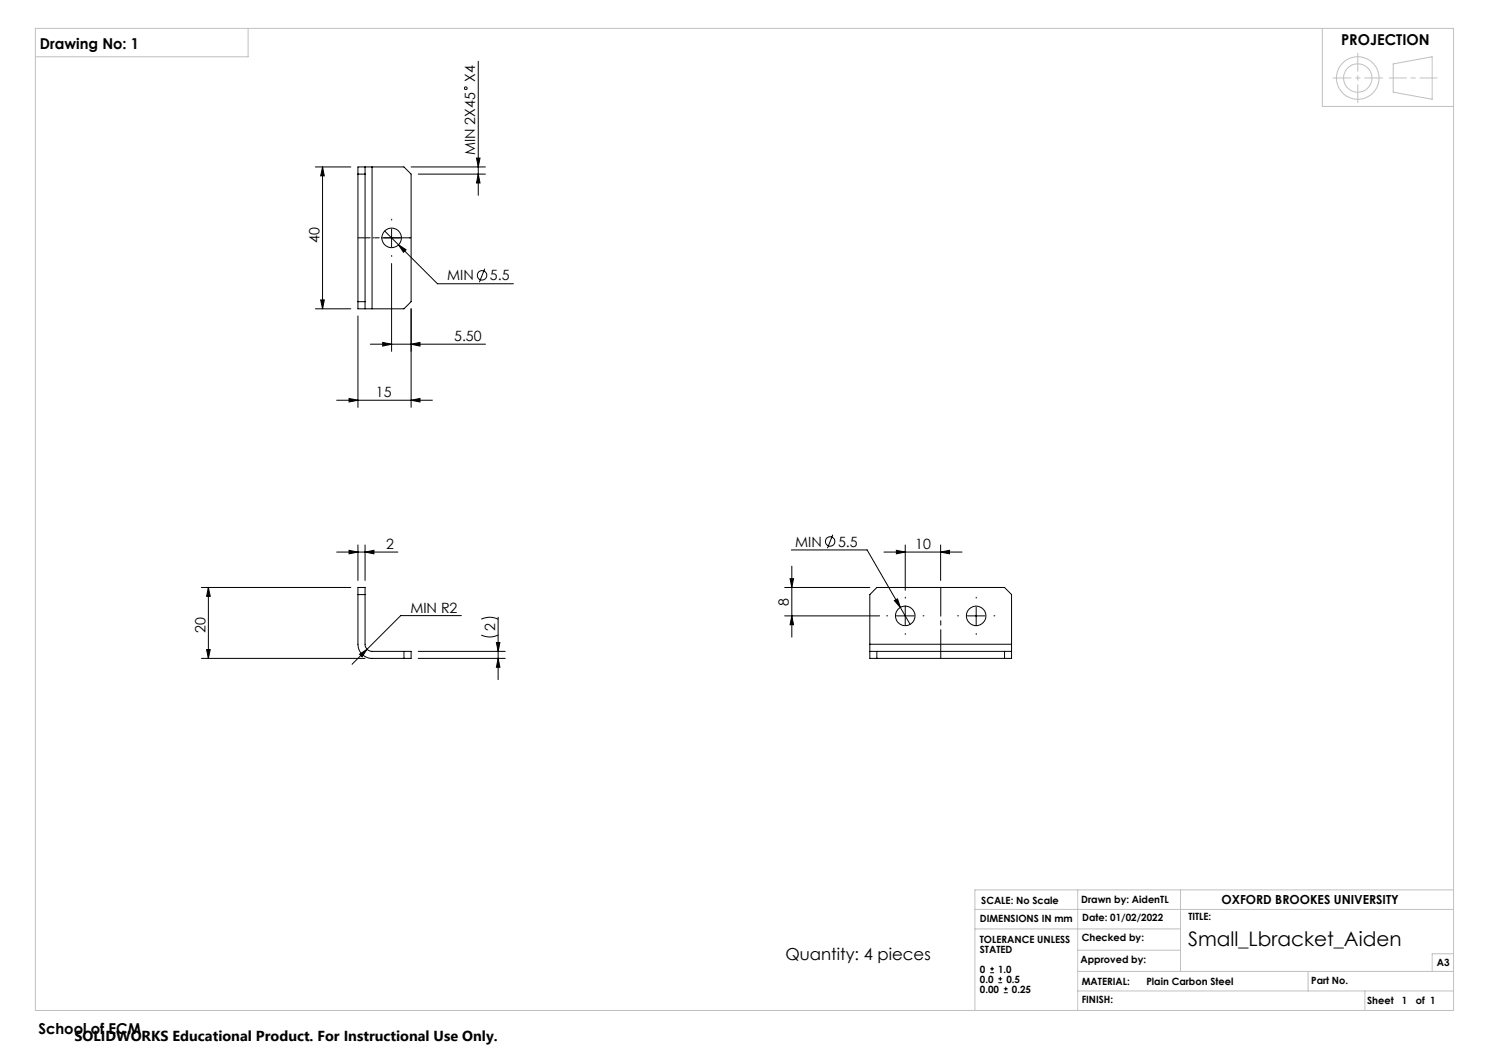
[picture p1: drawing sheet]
<svg xmlns="http://www.w3.org/2000/svg" width="420mm" height="297mm" viewBox="0 0 420 297" stroke-linecap="round" stroke-linejoin="round" font-family="sans-serif">
<g fill="none" stroke="#000" stroke-width=".28">
<path d="M134.9 17.3v37.8M89 47.1h10M91 47.1l.5 2.5h-1zM91 47.1v40M101 49.1h2M103 47.1h2M103 47.1h-2v40h2M103 47.1v40M105 47.1h8.9l2.1 2v36l-2.1 2h-8.9M105 47.1v40M116 47.1h20.9M118 49.1h18.9"/>
<path d="M134.4 44.6h1l-.5 2.5zM134.9 49.1l.5 2.5h-1zM107.9 67.1h5.1M108.5 65.2l14.9 14.8h21.4M110.5 74.3v24.8M110.5 64.6v5M112.4 69l2.1 1.4-.7 .8zM136.7 75.8l-1.5 3.8M89 87.1h10M90.5 84.6h1l-.5 2.5zM101 85.1h2M101 89.1v25.8"/>
<path d="M103 87.1h2M104.5 97.1h32.4M107.9 96.6l2.6 .5-2.6 .5zM116 97.1l2.5-.5v1zM116 87.1v27.8M95 112.9h27M98.5 112.4l2.5 .5-2.5 .5zM116 112.9l2.5-.5v1zM95 155.7h17.2M98.5 155.2l2.5 .5-2.5 .5zM101 153.7v10M103 155.7l2.5-.5v1z"/>
<path d="M103 153.7v10M223.2 155.1h21.4l12.1 21M223.3 159.7v20M234.9 150.8l-1.5 3.8M249.3 155.7h22.1M252.8 155.2l2.5 .5-2.5 .5zM255.3 153.7v12.8M265.3 155.7l2.5-.5v1zM265.3 153.7v10M56.8 165.7h42.2M58.8 165.7v20M58.8 165.7l.5 2.5h-1z"/>
<path d="M101 165.7h2v16a1.99 1.99 0 0 0 2 2h11v2h-11a4 4 0 0 1-4-4zM101 167.7h2M130.1 173.6h-17.1l-13.7 13.8M135.7 179.1l2.3 .6 1-.1 1.5-.5M135.7 174.7l2.3-.6 1.6 .2 .9 .4M140.5 174.1v17.6M221.3 173.7h26.8M221.3 165.7h24.1M222.8 163.2h1l-.5 2.5zM223.3 173.7l.5 2.5h-1zM252.3 169.4l.9-.5 .8 2.4zM252.8 173.7h5"/>
<path d="M255.3 171.2v5M272.8 173.7h5M275.3 171.2v5M56.8 185.7h46.2M58.3 183.2h1l-.5 2.5zM101.4 184.5l2.1-1.4-1.4 2.1zM113.9 183.7v2M118 185.7h24.5M118 183.7h24.5M140 181.2h1l-.5 2.5zM140.5 185.7l.5 2.5h-1zM245.4 181.7v2"/>
<path d="M245.4 181.7v-14l1.9-2h36.1l1.9 2v14M245.4 183.7v2h39.9v-2M245.4 183.7h39.9M245.4 181.7h39.9M247.3 183.7v2M283.4 183.7v2M285.3 181.7v2M279.3 274.4h1.1M279.3 273.3h1.1M279.8 272.7v1.1M281.6 277.2h1.1M281.6 276.1h1.1"/>
<path d="M282.2 275.5v1.1M283.1 280h1.2M283.1 278.9h1.2M283.7 278.3v1.1"/>
<circle cx="131.4" cy="24.9" r=".38"/>
<circle cx="110.5" cy="67.1" r="2.76"/>
<circle cx="136" cy="77.7" r="1.33"/>
<circle cx="234.2" cy="152.7" r="1.32"/>
<circle cx="255.3" cy="173.7" r="2.76"/>
<circle cx="275.3" cy="173.7" r="2.76"/>
</g>
<g fill="none" stroke="#c0c0c0" stroke-width=".28">
<path d="M10 8h400v277h-400zM70 8v8h-60M373 8v22h37M393 18l11-2v12l-11-2zM275 256.5h135M304 251v34M333 251v23M410 251h-135v34M275 262h58M304 274h106M304 279.5h106M304 268h29"/>
<path d="M369 274v5.5M385 279.5v5.5M410 269h-6v5"/>
<circle cx="383" cy="22" r="6"/>
<circle cx="383" cy="22" r="4"/>
</g>
<path d="M265.4 185.7v-20" fill="none" stroke="#000" stroke-width=".28" stroke-dasharray="15.2 1.3 1.3 1.3" stroke-dashoffset="7.1"/>
<path d="M105.5 67.1h-.3M110.5 62.1v-.3M110.5 72.1v.2M115.5 67.1h.2M250.4 173.7h-.3M255.4 168.7v-.3M255.4 178.7v.2M260.4 173.7h.2M270.4 173.7h-.3M275.4 168.7v-.3M275.4 178.7v.2M280.4 173.7h.2" fill="none" stroke="#000" stroke-width=".28" stroke-dasharray="15.2 1.3 1.3 1.3"/>
<path d="M116 67.1h-15" fill="none" stroke="#000" stroke-width=".28" stroke-dasharray="15.2 1.3 1.3 1.3" stroke-dashoffset="7.5"/>
<path d="M383 15v14M390 22h-14" fill="none" stroke="#c0c0c0" stroke-width=".28" stroke-dasharray="15.2 1.3 1.3 1.3" stroke-dashoffset="10.1"/>
<path d="M391.8 22h13.6" fill="none" stroke="#c0c0c0" stroke-width=".28" stroke-dasharray="15.2 1.3 1.3 1.3" stroke-dashoffset="10.4"/>
<g fill="#000">
<path d="M90.5 84.6h1l-.5 2.5zM91 47.1l.5 2.5h-1zM134.9 49.1l.5 2.5h-1zM134.4 44.6h1l-.5 2.5z"/>
<path d="M116 112.9l2.5-.5v1zM98.5 112.4l2.5 .5-2.5 .5z"/>
<path d="M252.8 155.2l2.5 .5-2.5 .5zM265.3 155.7l2.5-.5v1z"/>
<path d="M58.8 165.7l.5 2.5h-1zM58.3 183.2h1l-.5 2.5zM140 181.2h1l-.5 2.5zM140.5 185.7l.5 2.5h-1zM222.8 163.2h1l-.5 2.5zM223.3 173.7l.5 2.5h-1z"/>
<path d="M101.4 184.5l.7 .7 1.4-2.1zM98.5 155.2l2.5 .5-2.5 .5zM103 155.7l2.5-.5v1zM252.3 169.4l1.7 1.9-.8-2.4zM107.9 96.6l2.6 .5-2.6 .5zM116 97.1l2.5-.5v1zM112.4 69l1.4 2.2 .7-.8z"/>
</g>
<text font-size="5.6" x="335.1" y="266.7">Small_Lbracket_Aiden</text>
<text font-size="4.7" x="221.5" y="270.8">Quantity: 4 pieces</text>
<g font-size="4.2">
<text x="11.3" y="13.8">Drawing No: 1</text>
<text x="378.3" y="12.6">PROJECTION</text>
<text x="10.8" y="291.6">School of ECM</text>
</g>
<text font-size="4.1" x="21" y="293.7">SOLIDWORKS Educational Product. For Instructional Use Only.</text>
<g font-size="4">
<text x="134" y="23" transform="rotate(-90 134 23)">X4</text>
<text x="134" y="43.8" transform="rotate(-90 134 43.8)">MIN 2X45</text>
<text x="90.1" y="68.5" transform="rotate(-90 90.1 68.5)">40</text>
<text x="126.1" y="79.1">MIN</text>
<text x="138.2" y="79.1">5.5</text>
<text x="128.1" y="96.2">5.50</text>
<text x="106" y="112">15</text>
<text x="108.9" y="154.8">2</text>
<text x="224.3" y="154.2">MIN</text>
<text x="236.4" y="154.2">5.5</text>
<text x="258.2" y="154.8">10</text>
<text x="115.7" y="172.8">MIN R2</text>
<text x="222.5" y="170.9" transform="rotate(-90 222.5 170.9)">8</text>
<text x="57.9" y="178.5" transform="rotate(-90 57.9 178.5)">20</text>
<text x="139.7" y="178" transform="rotate(-90 139.7 178)">2</text>
</g>
<text font-size="3.5" x="344.5" y="255.1">OXFORD BROOKES UNIVERSITY</text>
<g font-size="2.8">
<text x="276.8" y="254.9">SCALE: No Scale</text>
<text x="305" y="254.7">Drawn by: AidenTL</text>
<text x="276.4" y="259.9">DIMENSIONS IN mm</text>
<text x="305.3" y="259.8">Date: 01/02/2022</text>
<text x="335.2" y="259.6">TITLE:</text>
<text x="276.4" y="265.9">TOLERANCE UNLESS</text>
<text x="276.4" y="268.7">STATED</text>
<text x="305.1" y="265.5">Checked by:</text>
<text x="276.4" y="274.3">0</text>
<text x="281.6" y="274.3">1.0</text>
<text x="304.8" y="271.7">Approved by:</text>
<text x="405.3" y="272.6">A3</text>
<text x="276.4" y="280">0.00</text>
<text x="276.4" y="277.1">0.0</text>
<text x="283.9" y="277.1">0.5</text>
<text x="285.4" y="280">0.25</text>
<text x="305.1" y="277.8">MATERIAL:</text>
<text x="323.4" y="277.8">Plain Carbon Steel</text>
<text x="369.9" y="277.5">Part No.</text>
<text x="305.1" y="282.9">FINISH:</text>
<text x="385.6" y="283.2">Sheet</text>
<text x="395.5" y="283.2">1</text>
<text x="399.3" y="283.2">of 1</text>
</g>
</svg>
